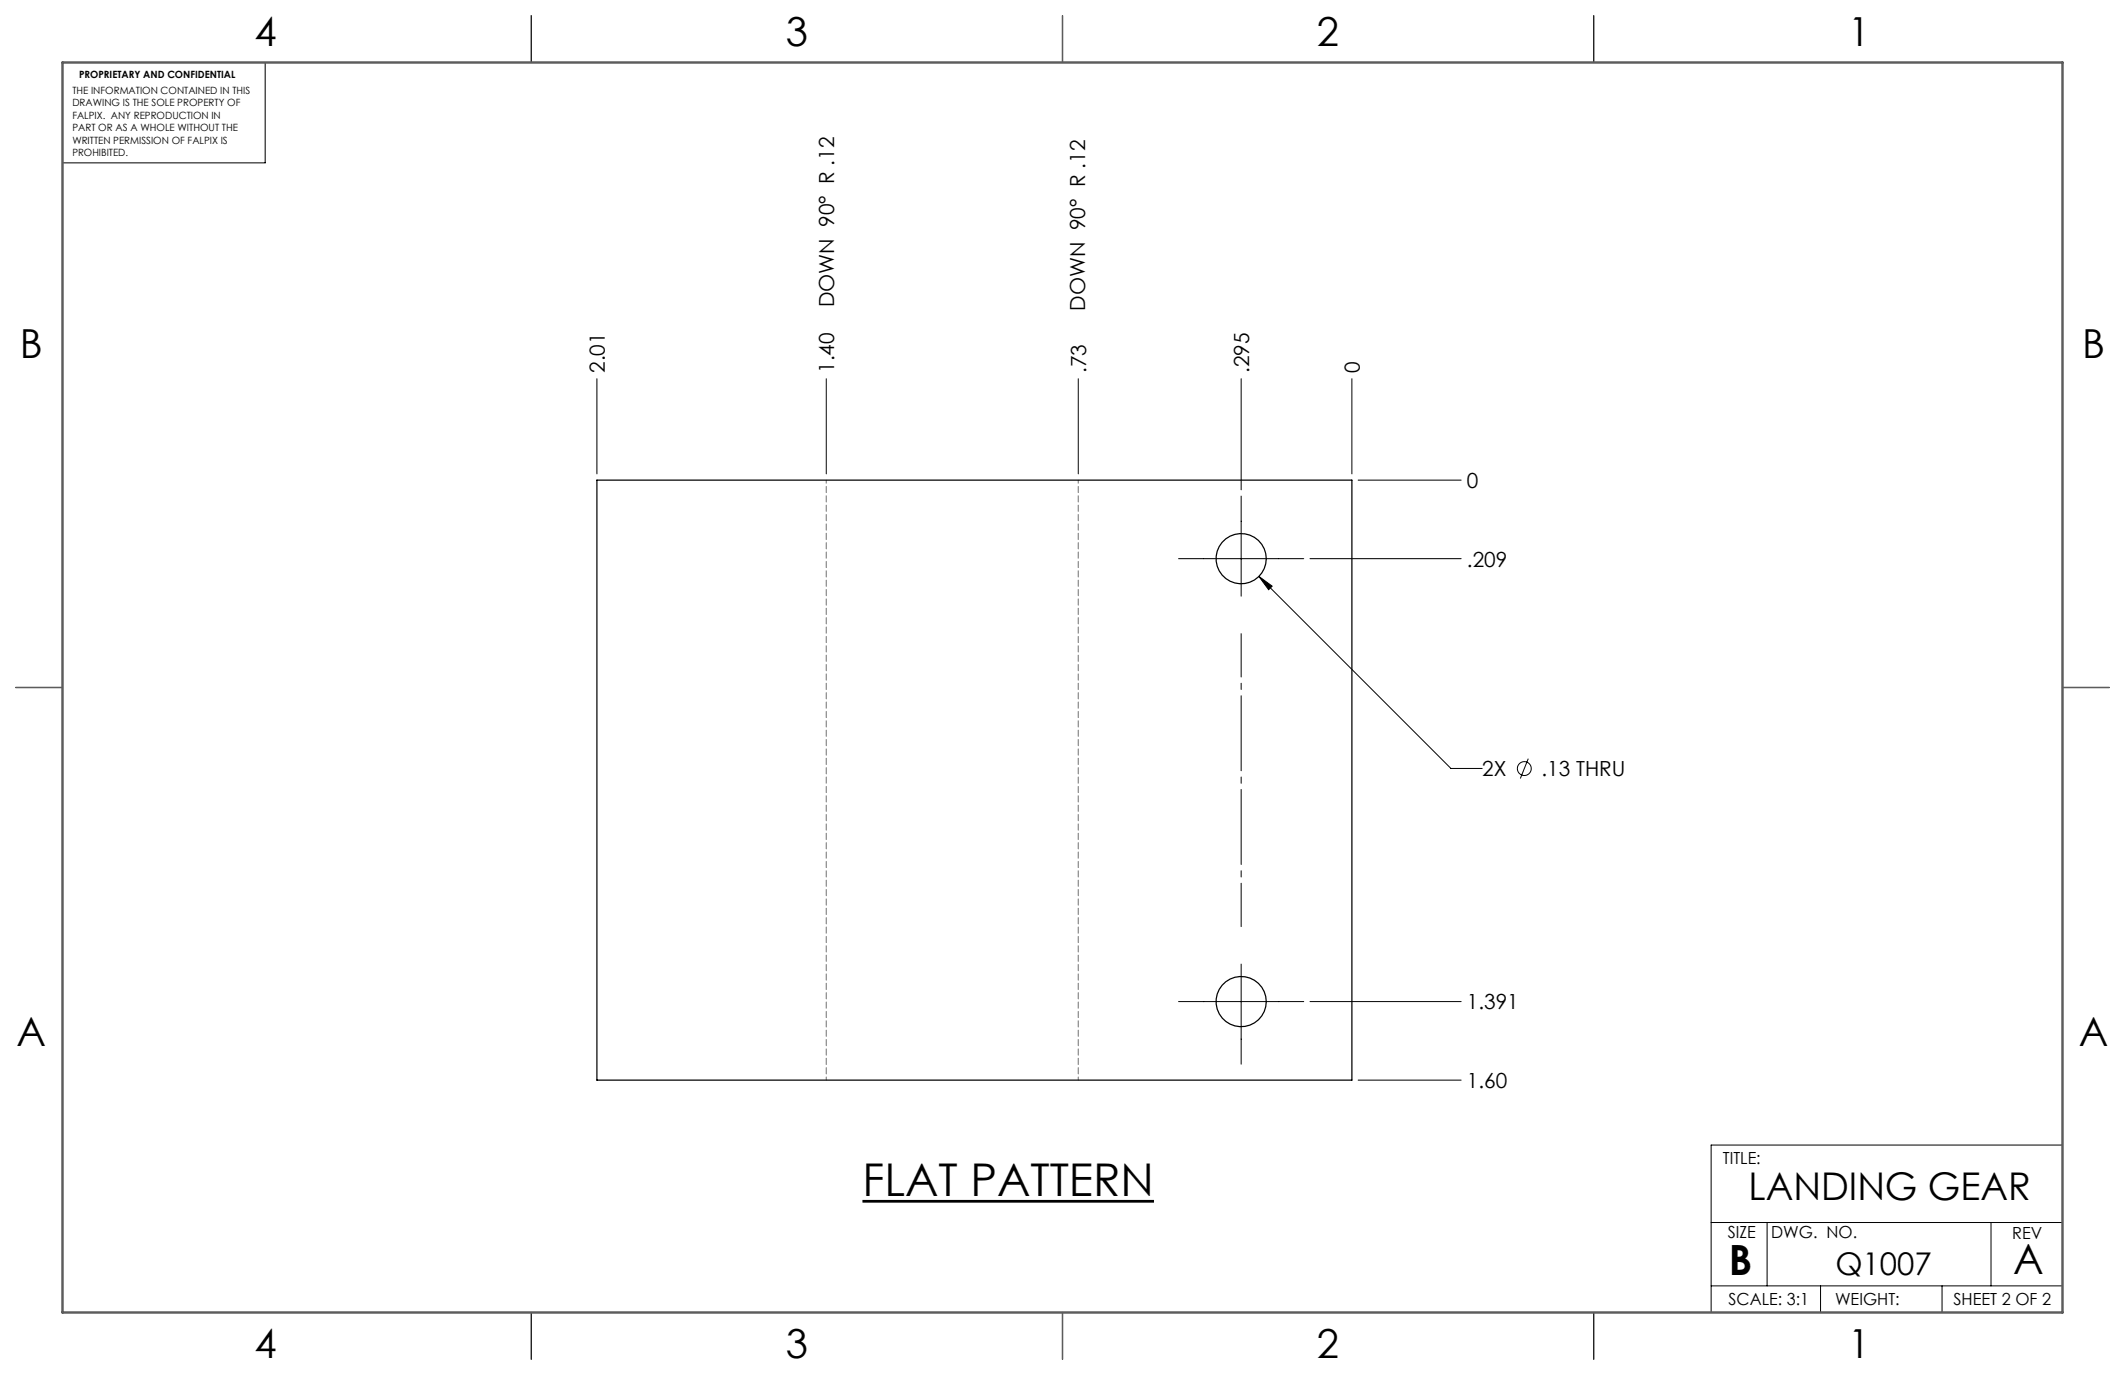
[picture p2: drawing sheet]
<svg xmlns="http://www.w3.org/2000/svg" width="432mm" height="279mm" viewBox="0 0 432 279" stroke-linecap="round" stroke-linejoin="round" font-family="sans-serif">
<g fill="none" stroke="#000" stroke-width=".2">
<path d="M53.9 12.7v20.4h-41.2M121.3 77v19.3M167.9 77v19.3M219.1 77v19.3M252.2 77v22.5M274.7 77v19.3M276 97.6h20.9M239.5 113.5h25.4M252.2 100.8v20.3M255.8 117.1l2.7 2-.7 .7zM255.8 117.1l39 39.1h6.4M266.2 113.5h30.7"/>
<path d="M310.5 154.2l-1.6 4M252.2 195.9v20.3M239.5 203.5h25.4M266.2 203.5h30.7M276 219.5h20.9M419.1 232.7h-71.4v34M347.7 248.4h71.4M359.1 248.4v12.9M404.6 248.4v12.9M347.7 261.3h71.4M369.9 261.3v5.4M394.6 261.3v5.4"/>
<circle cx="309.7" cy="156.2" r="1.41"/>
</g>
<path d="M175.3 244.1h59.2" fill="none" stroke="#000" stroke-width=".56"/>
<path d="M252.2 188.3v-59.5" fill="none" stroke="#000" stroke-width=".2" stroke-dasharray="15.2 1.3 1.3 1.3" stroke-dashoffset="6.4"/>
<g fill="none" stroke="#000" stroke-width=".25">
<path d="M107.9 3.2v9.5M215.9 3.2v9.5M323.8 3.2v9.5M121.3 97.6h153.4v121.9h-153.4zM3.2 139.7h9.5M419.1 139.7h9.5M107.9 266.7v9.5M215.9 266.7v9.5M323.8 266.7v9.5"/>
<circle cx="252.2" cy="113.5" r="5.1"/>
<circle cx="252.2" cy="203.5" r="5.1"/>
</g>
<path d="M215.9 3.2v9.5M3.2 139.7h9.5M419.1 139.7h9.5M215.9 266.7v9.5" fill="none" stroke="#5c5c5c" stroke-width=".25"/>
<path d="M12.7 12.7h406.4v254h-406.4z" fill="none" stroke="#5c5c5c" stroke-width=".5"/>
<path d="M167.9 97.6v121.9M219.1 97.6v121.9" fill="none" stroke="#766f6b" stroke-width=".2" stroke-dasharray="1.3 .6" stroke-dashoffset=".6"/>
<path d="M255.8 117.1l2.7 2-.7 .7z" fill="#000"/>
<text font-size="9.2" x="175.3" y="243.1">FLAT PATTERN</text>
<g font-size="8.5">
<text x="351.3" y="259">B</text>
<text x="409.1" y="258.9">A</text>
</g>
<g font-size="8.1">
<text x="51.7" y="9.3">4</text>
<text x="159.7" y="9.3">3</text>
<text x="267.6" y="9.3">2</text>
<text x="375.6" y="9.3">1</text>
<text x="4" y="72.8">B</text>
<text x="423.1" y="72.8">B</text>
<text x="3.3" y="212.5">A</text>
<text x="422.4" y="212.5">A</text>
<text x="51.7" y="276">4</text>
<text x="159.7" y="276">3</text>
<text x="267.6" y="276">2</text>
<text x="375.6" y="276">1</text>
</g>
<text font-size="7.8" x="355.3" y="243.8">LANDING GEAR</text>
<text font-size="6.3" x="372.9" y="259.1">Q1007</text>
<g font-size="4.2">
<text x="169.5" y="62.5" transform="rotate(-90 169.5 62.5)">DOWN 90° R .12</text>
<text x="220.5" y="63.1" transform="rotate(-90 220.5 63.1)">DOWN 90° R .12</text>
<text x="122.9" y="75.8" transform="rotate(-90 122.9 75.8)">2.01</text>
<text x="169.5" y="75.8" transform="rotate(-90 169.5 75.8)">1.40</text>
<text x="220.7" y="75.8" transform="rotate(-90 220.7 75.8)">.73</text>
<text x="253.8" y="75.8" transform="rotate(-90 253.8 75.8)">.295</text>
<text x="276.3" y="75.8" transform="rotate(-90 276.3 75.8)">0</text>
<text x="298.1" y="99.2">0</text>
<text x="298.1" y="115.1">.209</text>
<text x="301.2" y="157.7">2X</text>
<text x="313.2" y="157.7">.13 THRU</text>
<text x="298.1" y="205.1">1.391</text>
<text x="298.1" y="221.1">1.60</text>
</g>
<g font-size="3.4">
<text x="350.1" y="236.5">TITLE:</text>
<text x="351.1" y="251.6">SIZE</text>
<text x="359.9" y="251.6">DWG. NO.</text>
<text x="408.9" y="251.7">REV</text>
<text x="351.2" y="265.2">SCALE: 3:1</text>
<text x="372.9" y="265.2">WEIGHT:</text>
<text x="396.9" y="265.2">SHEET 2 OF 2</text>
</g>
<g font-size="2">
<text x="16.1" y="15.9">PROPRIETARY AND CONFIDENTIAL</text>
<text x="14.7" y="19.1">THE INFORMATION CONTAINED IN THIS</text>
<text x="14.7" y="21.6">DRAWING IS THE SOLE PROPERTY OF</text>
<text x="14.7" y="24.1">FALPIX. ANY REPRODUCTION IN</text>
<text x="14.7" y="26.6">PART OR AS A WHOLE WITHOUT THE</text>
<text x="14.7" y="29.2">WRITTEN PERMISSION OF FALPIX IS</text>
<text x="14.7" y="31.7">PROHIBITED.</text>
</g>
</svg>
